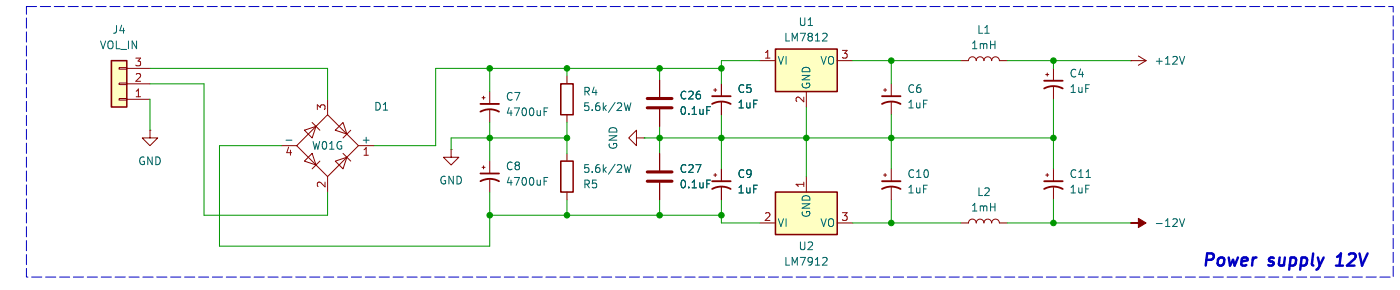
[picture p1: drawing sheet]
<svg xmlns="http://www.w3.org/2000/svg" width="230mm" height="48mm" viewBox="0 0 230 48" stroke-linecap="round" stroke-linejoin="round" font-family="sans-serif">
<g fill="none" stroke="#840000" stroke-width=".16">
<path d="M53.9 18.9l5.1 5-5.1 5.1-5.1-5.1zM53.9 16.3v2.6M79.3 16.1h.5M79.5 15.8v.5M80.5 15v2.1M80.5 18.1v2M93.2 12.5v1.3M93.2 18.9v1.2M108.5 13.1v2.8M108.5 18v2.8M117.4 14.8h.5M117.6 14.5v.5"/>
<path d="M118.6 13.8v2M118.6 16.8v2.1M46.3 23.9h2.5M50.1 21.4l1.9-.6-.7 1.9zM50.1 26.5l1.2-1.3 .7 1.9zM51.3 20.1l1.3 1.3M52.6 26.5l-1.3 1.2M53.9 29v2.6M55.1 21.4l1.3-1.3 .7 1.9zM55.1 26.5l2-.7-.7 1.9zM56.4 25.2l1.3 1.3M57.7 21.4l-1.3 1.3"/>
<path d="M59 23.9h2.5M74.2 24.6v1.2h1.3l-1.3 1.3-1.3-1.3h1.3M74.2 24.6h.1M79.3 27.5h.5M79.5 27.2v.5M80.5 26.5v2M80.5 29.5v2.1M93.2 25.2v1.3M93.2 31.6v1.2M104.7 22.7v-1.3l-1.3 1.3 1.3 1.2v-1.2h1.2M105.9 22.7h.1M108.5 25.2v2.8"/>
<path d="M108.5 30v2.8M117.4 28.8h.5M117.6 28.5v.5M118.6 27.7v2.1M118.6 30.8v2"/>
</g>
<path d="M89.5 18.3h.4M89.5 17.7h.6M102.7 16.9l.3 1.3 .2-.9 .3 .9 .3-1.3M116.2 17.5h.7M47 23h1M89.5 29.8h.4M89.5 29.2h.6M102.7 27.1l.3 1.2 .2-.9 .3 .9 .3-1.2M116.2 29.6h.7" fill="none" stroke="#006464" stroke-width=".16"/>
<path d="M92.2 13.8h2.1v5.1h-2.1zM92.2 26.5h2.1v5.1h-2.1z" fill="none" stroke="#840000" stroke-width=".25"/>
<path d="M79 18.3a3.2 3.2 0 0 1 3.1 0M79 17.1h3.1M117.1 17.1a3.2 3.2 0 0 1 3.1 0M117.1 15.8h3.1M79 29.8a3.2 3.2 0 0 1 3.1 0M79 28.5h3.1M117.1 31a3.2 3.2 0 0 1 3.1 0M117.1 29.8h3.1" fill="none" stroke="#840000" stroke-width=".3"/>
<path d="M106.5 16.2h4M106.5 17.7h4M106.5 28.3h4M106.5 29.8h4" fill="none" stroke="#840000" stroke-width=".51"/>
<path d="M127.5 8.1h10.2v6.9h-10.2z" fill="#ffffc2"/>
<path d="M127.5 8.1h10.2v6.9h-10.2z" fill="none" stroke="#840000" stroke-width=".25"/>
<path d="M125 10h2.5M132.6 15v2.6M137.7 10h2.5M172 12.3h.5M172.2 12v.5M173.3 11.2v2.1M173.3 14.3v2M172 28.8h.5M172.2 28.5v.5M173.3 27.7v2.1M173.3 30.8v2" fill="none" stroke="#840000" stroke-width=".16"/>
<path d="M135.5 5.5h.4l.1 .3-.8 .9h.8M178.6 29.2h.8" fill="none" stroke="#006464" stroke-width=".16"/>
<path d="M171.7 14.5a3.2 3.2 0 0 1 3.1 0M171.7 13.3h3.1M171.7 31a3.2 3.2 0 0 1 3.1 0M171.7 29.8h3.1" fill="none" stroke="#840000" stroke-width=".3"/>
<path d="M18.3 10h2.6v7.6h-2.6z" fill="#ffffc2"/>
<g fill="none" stroke="#840000" stroke-width=".16">
<path d="M19.6 11.1h1.3v.3h-1.3zM19.6 13.6h1.3v.3h-1.3zM19.6 16.2h1.3v.2h-1.3zM20.9 16.3h3.8M20.9 13.8h3.8M20.9 11.2h3.8M158 10h1.3a.64 .64 0 0 1 .6-.7 .64 .64 0 0 1 .7 .7 .64 .64 0 0 1 .6-.7 .64 .64 0 0 1 .6 .7 .64 .64 0 0 1 .7-.7 .64 .64 0 0 1 .6 .7 .64 .64 0 0 1 .6-.7 .64 .64 0 0 1 .7 .7h1.2M186 10h.1M186 10h2.5M187.2 9.2l1.3 .8M188.5 10l-1.3 .7M24.7 21.4v1.3h1.2l-1.2 1.2-1.3-1.2h1.3"/>
<path d="M24.7 21.4h.1M145.3 28.8h.5M145.6 28.5v.5M146.6 27.7v2.1M146.6 30.8v2M158 36.6h1.3a.64 .64 0 0 1 .6-.6 .64 .64 0 0 1 .7 .6 .64 .64 0 0 1 .6-.6 .64 .64 0 0 1 .6 .6 .64 .64 0 0 1 .7-.6 .64 .64 0 0 1 .6 .6 .64 .64 0 0 1 .6-.6 .64 .64 0 0 1 .7 .6h1.2M186 36.6h.1"/>
</g>
<path d="M18.3 10h2.6v7.6h-2.6z" fill="none" stroke="#840000" stroke-width=".25"/>
<path d="M186 36.6h1.2v-.7l1.3 .7-1.3 .8v-.8z" fill="#840000" stroke="#840000" stroke-width=".16"/>
<path d="M194.8 9.3l-.4 1.2M194 35.9l.4 1.3 .4-1.3" fill="none" stroke="#006464" stroke-width=".16"/>
<path d="M145.1 31a3.2 3.2 0 0 1 3 0M145.1 29.8h3" fill="none" stroke="#840000" stroke-width=".3"/>
<path d="M127.5 31.6h10.2v6.9h-10.2z" fill="#ffffc2"/>
<path d="M127.5 31.6h10.2v6.9h-10.2z" fill="none" stroke="#840000" stroke-width=".25"/>
<g fill="none" stroke="#840000" stroke-width=".16">
<path d="M108.5 13.1v2.8M108.5 18v2.8M118.6 13.8v2M118.6 16.8v2.1M145.3 14.8h.5M145.6 14.5v.5M146.6 13.8v2M146.6 16.8v2.1M108.5 25.2v2.8M108.5 30v2.8M118.6 27.7v2.1M118.6 30.8v2"/>
<path d="M125 36.6h2.5M132.6 29v2.6M137.7 36.6h2.5"/>
</g>
<path d="M116.2 17.5h.7M116.2 29.6h.7M135.5 42.3l.4 .1 .1 .3-.8 .9h.8" fill="none" stroke="#006464" stroke-width=".16"/>
<path d="M145.1 17.1a3.2 3.2 0 0 1 3 0M145.1 15.8h3" fill="none" stroke="#840000" stroke-width=".3"/>
<path d="M219.7 43.6h1.2M220.1 42.1l-.2 .1" fill="none" stroke="#0000c2" stroke-width=".4"/>
<path d="M4.3 1.1h224.8v44.4h-224.8z" fill="none" stroke="#0000c2" stroke-width=".16" stroke-dasharray="1.7 .6"/>
<g fill="none" stroke="#009600" stroke-width=".16">
<path d="M24.7 11.2h29.2v5.1M24.7 13.8h8.9v21.6h20.3v-3.8M24.7 16.3v5.1M80.5 11.2v3.8M93.2 11.2v1.3M108.5 11.2v1.9M118.6 11.2h-46.9v12.7h-10.2M118.6 18.9v8.8M125 10h-6.4v3.8M132.6 17.6v11.4M140.2 10h17.8M146.6 10v3.8"/>
<path d="M146.6 18.9v8.8M165.6 10h20.4M173.3 10v1.2M173.3 16.3v11.4M46.3 23.9h-10.2v16.5h44.4v-8.8M80.5 35.4h38.1M80.5 20.1v6.4M93.2 20.1v5.1M93.2 32.8v2.6M93.2 22.7h-19v1.9M105.9 22.7h67.4M108.5 20.8v4.4"/>
<path d="M108.5 32.8v2.6M118.6 32.8v3.8h6.4M140.2 36.6h17.8M146.6 32.8v3.8M165.6 36.6h20.4M173.3 32.8v3.8"/>
</g>
<g fill="#009600" stroke="#009600" stroke-width=".16">
<circle cx="93.2" cy="11.2" r=".46"/>
<circle cx="93.2" cy="22.7" r=".46"/>
<circle cx="80.5" cy="11.2" r=".46"/>
<circle cx="108.5" cy="11.2" r=".46"/>
<circle cx="108.5" cy="22.7" r=".46"/>
<circle cx="118.6" cy="35.4" r=".46"/>
<circle cx="80.5" cy="35.4" r=".46"/>
<circle cx="108.5" cy="35.4" r=".46"/>
<circle cx="93.2" cy="35.4" r=".46"/>
<circle cx="132.6" cy="22.7" r=".46"/>
<circle cx="118.6" cy="22.7" r=".46"/>
<circle cx="146.6" cy="22.7" r=".46"/>
<circle cx="146.6" cy="36.6" r=".46"/>
<circle cx="146.6" cy="10" r=".46"/>
<circle cx="118.6" cy="11.2" r=".46"/>
<circle cx="173.3" cy="10" r=".46"/>
<circle cx="173.3" cy="22.7" r=".46"/>
<circle cx="173.3" cy="36.6" r=".46"/>
<circle cx="80.5" cy="22.7" r=".46"/>
</g>
<g font-size="2.8" fill="#0000c2">
<text x="197.4" y="44.3">Power</text>
<text x="208.6" y="44.3">supply</text>
<text x="220.6" y="44.3">12V</text>
</g>
<g font-size="1.8" fill="#006464">
<text x="18.4" y="5.7">J4</text>
<text x="131.2" y="4.5">U1</text>
<text x="160.6" y="5.7">L1</text>
<text x="16.3" y="8.3">VOL_IN</text>
<text x="127.8" y="10.8">VI</text>
<text x="128.9" y="7">LM7812</text>
<text x="134.8" y="10.8">VO</text>
<text x="159.6" y="8.3">1mH</text>
<text x="189.8" y="10.8">+12V</text>
<text x="83.1" y="16.7">C7</text>
<text x="95.8" y="15.9">R4</text>
<text x="111.7" y="16.5">C26</text>
<text x="121.2" y="15.5">C5</text>
<text x="133.5" y="14.8" transform="rotate(-90 133.5 14.8)">GND</text>
<text x="149.1" y="15.5">C6</text>
<text x="175.8" y="12.9">C4</text>
<text x="175.8" y="15.5">1uF</text>
<text x="59.3" y="23.7">+</text>
<text x="61.4" y="18.4">D1</text>
<text x="83.1" y="19.3">4700uF</text>
<text x="95.8" y="18.4">5.6k/2W</text>
<text x="111.7" y="19.1">0.1uF</text>
<text x="121.2" y="18">1uF</text>
<text x="149.1" y="18">1uF</text>
<text x="22.6" y="27.3">GND</text>
<text x="51.2" y="24.8">W01G</text>
<text x="83.1" y="28.2">C8</text>
<text x="95.8" y="28.6">5.6k/2W</text>
<text x="101.7" y="24.7" transform="rotate(-90 101.7 24.7)">GND</text>
<text x="111.7" y="28.6">C27</text>
<text x="121.2" y="29.4">C9</text>
<text x="149.1" y="29.4">C10</text>
<text x="175.8" y="29.4">C11</text>
<text x="72.2" y="30.5">GND</text>
<text x="83.1" y="30.7">4700uF</text>
<text x="95.8" y="31.1">R5</text>
<text x="111.7" y="31.1">0.1uF</text>
<text x="121.2" y="32">1uF</text>
<text x="133.5" y="35.9" transform="rotate(-90 133.5 35.9)">GND</text>
<text x="149.1" y="32">1uF</text>
<text x="159.6" y="35">1mH</text>
<text x="160.6" y="32.4">L2</text>
<text x="175.8" y="32">1uF</text>
<text x="127.8" y="37.5">VI</text>
<text x="131.2" y="41.3">U2</text>
<text x="134.8" y="37.5">VO</text>
<text x="189.8" y="37.5">-12V</text>
<text x="128.9" y="43.8">LM7912</text>
</g>
<g font-size="1.8" fill="#a90000">
<text x="22.1" y="11">3</text>
<text x="125.6" y="9.7">1</text>
<text x="138.3" y="9.7">3</text>
<text x="22.1" y="16.1">1</text>
<text x="22.1" y="13.5">2</text>
<text x="132.4" y="17" transform="rotate(-90 132.4 17)">2</text>
<text x="53.6" y="18.3" transform="rotate(-90 53.6 18.3)">3</text>
<text x="46.8" y="25.9">4</text>
<text x="59.5" y="25.9">1</text>
<text x="53.6" y="31" transform="rotate(-90 53.6 31)">2</text>
<text x="132.4" y="31" transform="rotate(-90 132.4 31)">1</text>
<text x="125.6" y="36.4">2</text>
<text x="138.3" y="36.4">3</text>
</g>
</svg>
